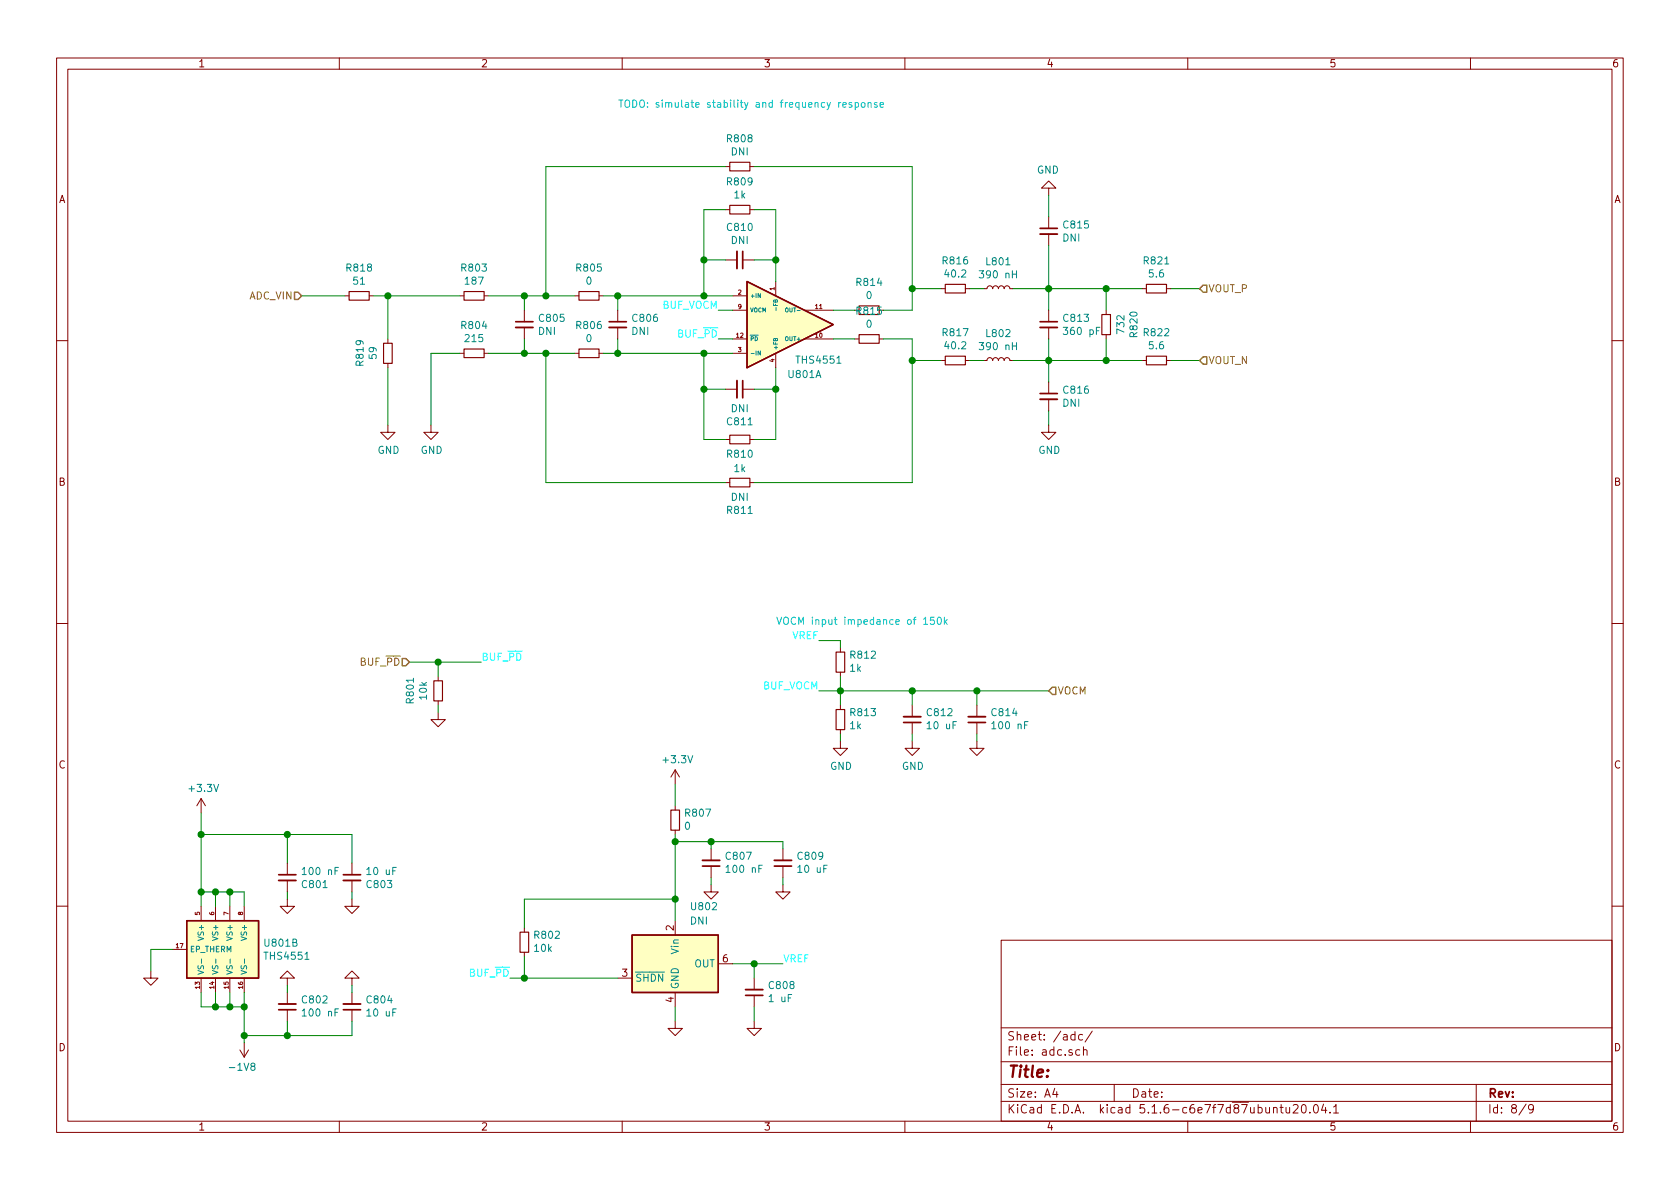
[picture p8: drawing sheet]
EESchema Schematic File Version 4
EELAYER 30 0
EELAYER END
$Descr A4 11693 8268
encoding utf-8
Sheet 8 9
Title ""
Date ""
Rev ""
Comp ""
Comment1 ""
Comment2 ""
Comment3 ""
Comment4 ""
$EndDescr
Text HLabel 2100 2050 0    50   Input ~ 0
ADC_VIN
$Comp
L Reference_Voltage:LT6657BHMS8-2.5 U802
U 1 1
P 4700 6700
F 0 "U802" H 4800 7100 50  0000 L CNN
F 1 "DNI" H 4800 7000 50  0000 L CNN
F 2 "Package_SO:MSOP-8_3x3mm_P0.65mm" H 4800 7050 50  0001 L CIN
F 3 "https://www.analog.com/media/en/technical-documentation/data-sheets/6657fd.pdf" H 4750 6350 50  0001 C CIN
F 4 "Digi-Key" H 4700 6700 50  0001 C CNN "Distributor"
F 5 "LT6657BHMS8-2.5#PBF-ND " H 4700 6700 50  0001 C CNN "Distributor Part Number"
	1    4700 6700
	1    0    0    -1  
$EndComp
$Comp
L vna:THS4551 U801
U 1 1
P 5400 2250
F 0 "U801" H 5600 2600 50  0000 C CNN
F 1 "THS4551" H 5700 2500 50  0000 C CNN
F 2 "Package_DFN_QFN:VQFN-16-1EP_3x3mm_P0.5mm_EP1.6x1.6mm" H 5400 1850 50  0001 C CNN
F 3 "https://www.ti.com/lit/ds/symlink/ths4551.pdf" H 3700 3450 50  0001 C CNN
F 4 "Digi-Key" H 5400 2250 50  0001 C CNN "Distributor"
F 5 " 296-48682-1-ND" H 5400 2250 50  0001 C CNN "Distributor Part Number"
	1    5400 2250
	1    0    0    1   
$EndComp
$Comp
L vna:THS4551 U801
U 2 1
P 1550 6600
F 0 "U801" H 1830 6646 50  0000 L CNN
F 1 "THS4551" H 1830 6555 50  0000 L CNN
F 2 "Package_DFN_QFN:VQFN-16-1EP_3x3mm_P0.5mm_EP1.6x1.6mm" H 1550 6200 50  0001 C CNN
F 3 "https://www.ti.com/lit/ds/symlink/ths4551.pdf" H -150 7800 50  0001 C CNN
F 4 "Digi-Key" H 1550 6600 50  0001 C CNN "Distributor"
F 5 " 296-48682-1-ND" H 1550 6600 50  0001 C CNN "Distributor Part Number"
	2    1550 6600
	1    0    0    -1  
$EndComp
$Comp
L vna:-1V8 #PWR0239
U 1 1
P 1700 7250
F 0 "#PWR0239" H 1700 7100 50  0001 C CNN
F 1 "-1V8" H 1715 7423 50  0000 C CNN
F 2 "" H 1700 7250 50  0001 C CNN
F 3 "" H 1700 7250 50  0001 C CNN
	1    1700 7250
	-1   0    0    1   
$EndComp
Wire Wire Line
	1400 6900 1400 7000
Wire Wire Line
	1400 7000 1500 7000
Wire Wire Line
	1500 7000 1500 6900
Wire Wire Line
	1700 7000 1700 7200
Wire Wire Line
	1500 7000 1600 7000
Wire Wire Line
	1600 7000 1600 6900
Connection ~ 1500 7000
Wire Wire Line
	1600 7000 1700 7000
Wire Wire Line
	1700 7000 1700 6900
Connection ~ 1600 7000
Connection ~ 1700 7000
$Comp
L Device:C_Small C802
U 1 1
P 2000 7000
F 0 "C802" H 1908 6954 50  0000 R CNN
F 1 "100 nF" H 1908 7045 50  0000 R CNN
F 2 "Capacitor_SMD:C_0402_1005Metric" H 2000 7000 50  0001 C CNN
F 3 "~" H 2000 7000 50  0001 C CNN
F 4 "N/A" H 2000 7000 50  0001 C CNN "Distributor Part Number"
	1    2000 7000
	-1   0    0    1   
$EndComp
Wire Wire Line
	1700 7200 2000 7200
Wire Wire Line
	2000 7200 2000 7100
Connection ~ 1700 7200
Wire Wire Line
	1700 7200 1700 7250
$Comp
L power:GND #PWR0240
U 1 1
P 2000 6850
F 0 "#PWR0240" H 2000 6600 50  0001 C CNN
F 1 "GND" H 2005 6677 50  0001 C CNN
F 2 "" H 2000 6850 50  0001 C CNN
F 3 "" H 2000 6850 50  0001 C CNN
	1    2000 6850
	-1   0    0    1   
$EndComp
Wire Wire Line
	2000 6850 2000 6900
$Comp
L Device:C_Small C804
U 1 1
P 2450 7000
F 0 "C804" H 2358 6954 50  0000 R CNN
F 1 "10 uF" H 2358 7045 50  0000 R CNN
F 2 "Capacitor_SMD:C_0603_1608Metric" H 2450 7000 50  0001 C CNN
F 3 "~" H 2450 7000 50  0001 C CNN
F 4 "N/A" H 2450 7000 50  0001 C CNN "Distributor Part Number"
	1    2450 7000
	-1   0    0    1   
$EndComp
Wire Wire Line
	2450 7200 2450 7100
$Comp
L power:GND #PWR0241
U 1 1
P 2450 6850
F 0 "#PWR0241" H 2450 6600 50  0001 C CNN
F 1 "GND" H 2455 6677 50  0001 C CNN
F 2 "" H 2450 6850 50  0001 C CNN
F 3 "" H 2450 6850 50  0001 C CNN
	1    2450 6850
	-1   0    0    1   
$EndComp
Wire Wire Line
	2450 6850 2450 6900
Connection ~ 2000 7200
Wire Wire Line
	2000 7200 2450 7200
$Comp
L power:+3.3V #PWR0242
U 1 1
P 1400 5650
F 0 "#PWR0242" H 1400 5500 50  0001 C CNN
F 1 "+3.3V" H 1415 5823 50  0000 C CNN
F 2 "" H 1400 5650 50  0001 C CNN
F 3 "" H 1400 5650 50  0001 C CNN
	1    1400 5650
	1    0    0    -1  
$EndComp
Wire Wire Line
	1700 6300 1700 6200
Wire Wire Line
	1700 6200 1600 6200
Connection ~ 1400 6200
Wire Wire Line
	1400 6200 1400 6300
Wire Wire Line
	1500 6300 1500 6200
Connection ~ 1500 6200
Wire Wire Line
	1500 6200 1400 6200
Wire Wire Line
	1600 6300 1600 6200
Connection ~ 1600 6200
Wire Wire Line
	1600 6200 1500 6200
$Comp
L Device:C_Small C801
U 1 1
P 2000 6100
F 0 "C801" H 1908 6054 50  0000 R CNN
F 1 "100 nF" H 1908 6145 50  0000 R CNN
F 2 "Capacitor_SMD:C_0402_1005Metric" H 2000 6100 50  0001 C CNN
F 3 "~" H 2000 6100 50  0001 C CNN
F 4 "N/A" H 2000 6100 50  0001 C CNN "Distributor Part Number"
	1    2000 6100
	-1   0    0    -1  
$EndComp
$Comp
L power:GND #PWR0243
U 1 1
P 2000 6250
F 0 "#PWR0243" H 2000 6000 50  0001 C CNN
F 1 "GND" H 2005 6077 50  0001 C CNN
F 2 "" H 2000 6250 50  0001 C CNN
F 3 "" H 2000 6250 50  0001 C CNN
	1    2000 6250
	-1   0    0    -1  
$EndComp
Wire Wire Line
	2000 6250 2000 6200
$Comp
L Device:C_Small C803
U 1 1
P 2450 6100
F 0 "C803" H 2358 6054 50  0000 R CNN
F 1 "10 uF" H 2358 6145 50  0000 R CNN
F 2 "Capacitor_SMD:C_0603_1608Metric" H 2450 6100 50  0001 C CNN
F 3 "~" H 2450 6100 50  0001 C CNN
F 4 "N/A" H 2450 6100 50  0001 C CNN "Distributor Part Number"
	1    2450 6100
	-1   0    0    -1  
$EndComp
$Comp
L power:GND #PWR0244
U 1 1
P 2450 6250
F 0 "#PWR0244" H 2450 6000 50  0001 C CNN
F 1 "GND" H 2455 6077 50  0001 C CNN
F 2 "" H 2450 6250 50  0001 C CNN
F 3 "" H 2450 6250 50  0001 C CNN
	1    2450 6250
	-1   0    0    -1  
$EndComp
Wire Wire Line
	2450 6250 2450 6200
Wire Wire Line
	2000 5800 2000 6000
Wire Wire Line
	2000 5800 2450 5800
Wire Wire Line
	2450 5800 2450 6000
Connection ~ 2000 5800
Wire Wire Line
	1400 5650 1400 5800
Wire Wire Line
	1400 5800 2000 5800
Connection ~ 1400 5800
Wire Wire Line
	1400 5800 1400 6200
Wire Wire Line
	5100 2350 5000 2350
Text Label 5000 2350 2    50   ~ 0
BUF_~PD
Text Label 5000 2150 2    50   ~ 0
BUF_VOCM
Wire Wire Line
	5000 2150 5100 2150
Text Label 3350 4600 0    50   ~ 0
BUF_~PD
$Comp
L Device:R_Small R801
U 1 1
P 3050 4800
F 0 "R801" V 2854 4800 50  0000 C CNN
F 1 "10k" V 2945 4800 50  0000 C CNN
F 2 "Resistor_SMD:R_0402_1005Metric" H 3050 4800 50  0001 C CNN
F 3 "~" H 3050 4800 50  0001 C CNN
F 4 "N/A" H 3050 4800 50  0001 C CNN "Distributor Part Number"
	1    3050 4800
	1    0    0    -1  
$EndComp
$Comp
L Device:R_Small R814
U 1 1
P 6050 2150
F 0 "R814" V 5854 2150 50  0000 C CNN
F 1 "0" V 5945 2150 50  0000 C CNN
F 2 "Resistor_SMD:R_0402_1005Metric" H 6050 2150 50  0001 C CNN
F 3 "~" H 6050 2150 50  0001 C CNN
F 4 "Digi-Key" H 6050 2150 50  0001 C CNN "Distributor"
F 5 "P0.0JCT-ND " H 6050 2150 50  0001 C CNN "Distributor Part Number"
	1    6050 2150
	0    1    1    0   
$EndComp
$Comp
L Device:R_Small R815
U 1 1
P 6050 2350
F 0 "R815" V 5854 2350 50  0000 C CNN
F 1 "0" V 5945 2350 50  0000 C CNN
F 2 "Resistor_SMD:R_0402_1005Metric" H 6050 2350 50  0001 C CNN
F 3 "~" H 6050 2350 50  0001 C CNN
F 4 "Digi-Key" H 6050 2350 50  0001 C CNN "Distributor"
F 5 "P0.0JCT-ND " H 6050 2350 50  0001 C CNN "Distributor Part Number"
	1    6050 2350
	0    1    1    0   
$EndComp
Wire Wire Line
	5950 2150 5800 2150
Wire Wire Line
	5800 2350 5950 2350
$Comp
L Device:R_Small R805
U 1 1
P 4100 2050
F 0 "R805" V 3904 2050 50  0000 C CNN
F 1 "0" V 3995 2050 50  0000 C CNN
F 2 "Resistor_SMD:R_0402_1005Metric" H 4100 2050 50  0001 C CNN
F 3 "~" H 4100 2050 50  0001 C CNN
F 4 "Digi-Key" H 4100 2050 50  0001 C CNN "Distributor"
F 5 "P0.0JCT-ND " H 4100 2050 50  0001 C CNN "Distributor Part Number"
	1    4100 2050
	0    1    1    0   
$EndComp
$Comp
L Device:C_Small C806
U 1 1
P 4300 2250
F 0 "C806" H 4392 2296 50  0000 L CNN
F 1 "DNI" H 4392 2205 50  0000 L CNN
F 2 "Capacitor_SMD:C_0402_1005Metric" H 4300 2250 50  0001 C CNN
F 3 "~" H 4300 2250 50  0001 C CNN
F 4 "N/A" H 4300 2250 50  0001 C CNN "Distributor Part Number"
	1    4300 2250
	1    0    0    -1  
$EndComp
Wire Wire Line
	4200 2050 4300 2050
Wire Wire Line
	4300 2050 4300 2150
Connection ~ 4300 2050
Wire Wire Line
	4300 2450 4300 2350
$Comp
L Device:C_Small C811
U 1 1
P 5150 2700
F 0 "C811" V 4921 2700 50  0000 C CNN
F 1 "DNI" V 5012 2700 50  0000 C CNN
F 2 "Capacitor_SMD:C_0603_1608Metric" H 5150 2700 50  0001 C CNN
F 3 "~" H 5150 2700 50  0001 C CNN
F 4 "N/A" H 5150 2700 50  0001 C CNN "Distributor Part Number"
	1    5150 2700
	0    1    -1   0   
$EndComp
Wire Wire Line
	5050 2700 4900 2700
Wire Wire Line
	5250 2700 5400 2700
$Comp
L Device:R_Small R811
U 1 1
P 5150 3350
F 0 "R811" V 4954 3350 50  0000 C CNN
F 1 "DNI" V 5045 3350 50  0000 C CNN
F 2 "Resistor_SMD:R_0402_1005Metric" H 5150 3350 50  0001 C CNN
F 3 "~" H 5150 3350 50  0001 C CNN
F 4 "N/A" H 5150 3350 50  0001 C CNN "Distributor Part Number"
	1    5150 3350
	0    1    -1   0   
$EndComp
Wire Wire Line
	5250 3350 6350 3350
Wire Wire Line
	3800 3350 5050 3350
$Comp
L Device:R_Small R806
U 1 1
P 4100 2450
F 0 "R806" V 3904 2450 50  0000 C CNN
F 1 "0" V 3995 2450 50  0000 C CNN
F 2 "Resistor_SMD:R_0402_1005Metric" H 4100 2450 50  0001 C CNN
F 3 "~" H 4100 2450 50  0001 C CNN
F 4 "Digi-Key" H 4100 2450 50  0001 C CNN "Distributor"
F 5 "P0.0JCT-ND " H 4100 2450 50  0001 C CNN "Distributor Part Number"
	1    4100 2450
	0    1    1    0   
$EndComp
Wire Wire Line
	4200 2450 4300 2450
Connection ~ 4300 2450
Wire Wire Line
	4300 2450 4900 2450
$Comp
L Device:C_Small C805
U 1 1
P 3650 2250
F 0 "C805" H 3742 2296 50  0000 L CNN
F 1 "DNI" H 3742 2205 50  0000 L CNN
F 2 "Capacitor_SMD:C_0603_1608Metric" H 3650 2250 50  0001 C CNN
F 3 "~" H 3650 2250 50  0001 C CNN
F 4 "N/A" H 3650 2250 50  0001 C CNN "Distributor Part Number"
	1    3650 2250
	1    0    0    -1  
$EndComp
Wire Wire Line
	5400 2550 5400 2700
Connection ~ 4900 2450
Wire Wire Line
	4900 2450 5100 2450
$Comp
L Device:C_Small C810
U 1 1
P 5150 1800
F 0 "C810" V 4921 1800 50  0000 C CNN
F 1 "DNI" V 5012 1800 50  0000 C CNN
F 2 "Capacitor_SMD:C_0603_1608Metric" H 5150 1800 50  0001 C CNN
F 3 "~" H 5150 1800 50  0001 C CNN
F 4 "N/A" H 5150 1800 50  0001 C CNN "Distributor Part Number"
	1    5150 1800
	0    1    1    0   
$EndComp
Wire Wire Line
	5050 1800 4900 1800
Wire Wire Line
	5250 1800 5400 1800
$Comp
L Device:R_Small R808
U 1 1
P 5150 1150
F 0 "R808" V 4954 1150 50  0000 C CNN
F 1 "DNI" V 5045 1150 50  0000 C CNN
F 2 "Resistor_SMD:R_0402_1005Metric" H 5150 1150 50  0001 C CNN
F 3 "~" H 5150 1150 50  0001 C CNN
F 4 "N/A" H 5150 1150 50  0001 C CNN "Distributor Part Number"
	1    5150 1150
	0    -1   1    0   
$EndComp
Wire Wire Line
	5400 1950 5400 1800
Wire Wire Line
	4900 2050 4900 1800
Wire Wire Line
	4300 2050 4900 2050
Connection ~ 4900 2050
Wire Wire Line
	4900 2050 5100 2050
Wire Wire Line
	6350 1150 5250 1150
Wire Wire Line
	3800 1150 5050 1150
Wire Wire Line
	3650 2050 3650 2150
Wire Wire Line
	3650 2450 3650 2350
$Comp
L Device:R_Small R804
U 1 1
P 3300 2450
F 0 "R804" V 3104 2450 50  0000 C CNN
F 1 "215" V 3195 2450 50  0000 C CNN
F 2 "Resistor_SMD:R_0402_1005Metric" H 3300 2450 50  0001 C CNN
F 3 "~" H 3300 2450 50  0001 C CNN
F 4 "N/A" H 3300 2450 50  0001 C CNN "Distributor Part Number"
	1    3300 2450
	0    1    1    0   
$EndComp
$Comp
L Device:R_Small R803
U 1 1
P 3300 2050
F 0 "R803" V 3104 2050 50  0000 C CNN
F 1 "187" V 3195 2050 50  0000 C CNN
F 2 "Resistor_SMD:R_0402_1005Metric" H 3300 2050 50  0001 C CNN
F 3 "~" H 3300 2050 50  0001 C CNN
F 4 "N/A" H 3300 2050 50  0001 C CNN "Distributor Part Number"
	1    3300 2050
	0    1    1    0   
$EndComp
Wire Wire Line
	3400 2050 3650 2050
Connection ~ 3650 2050
Wire Wire Line
	3400 2450 3650 2450
Connection ~ 3650 2450
$Comp
L power:GND #PWR0245
U 1 1
P 3000 2950
F 0 "#PWR0245" H 3000 2700 50  0001 C CNN
F 1 "GND" H 3005 2777 50  0000 C CNN
F 2 "" H 3000 2950 50  0001 C CNN
F 3 "" H 3000 2950 50  0001 C CNN
	1    3000 2950
	1    0    0    -1  
$EndComp
Wire Wire Line
	3200 2450 3000 2450
Wire Wire Line
	3000 2450 3000 2950
Wire Wire Line
	2400 2050 2100 2050
$Comp
L Device:R_Small R816
U 1 1
P 6650 2000
F 0 "R816" V 6454 2000 50  0000 C CNN
F 1 "40.2" V 6545 2000 50  0000 C CNN
F 2 "Resistor_SMD:R_0402_1005Metric" H 6650 2000 50  0001 C CNN
F 3 "~" H 6650 2000 50  0001 C CNN
F 4 "N/A" H 6650 2000 50  0001 C CNN "Distributor Part Number"
	1    6650 2000
	0    1    1    0   
$EndComp
$Comp
L Device:R_Small R817
U 1 1
P 6650 2500
F 0 "R817" V 6454 2500 50  0000 C CNN
F 1 "40.2" V 6545 2500 50  0000 C CNN
F 2 "Resistor_SMD:R_0402_1005Metric" H 6650 2500 50  0001 C CNN
F 3 "~" H 6650 2500 50  0001 C CNN
F 4 "N/A" H 6650 2500 50  0001 C CNN "Distributor Part Number"
	1    6650 2500
	0    1    1    0   
$EndComp
$Comp
L Device:C_Small C813
U 1 1
P 7300 2250
F 0 "C813" H 7208 2296 50  0000 R CNN
F 1 "360 pF" H 7208 2205 50  0000 R CNN
F 2 "Capacitor_SMD:C_0402_1005Metric" H 7300 2250 50  0001 C CNN
F 3 "~" H 7300 2250 50  0001 C CNN
F 4 "N/A" H 7300 2250 50  0001 C CNN "Distributor Part Number"
	1    7300 2250
	-1   0    0    -1  
$EndComp
Text Label 5700 4800 2    50   ~ 0
BUF_VOCM
$Comp
L Device:R_Small R812
U 1 1
P 5850 4600
F 0 "R812" H 5791 4554 50  0000 R CNN
F 1 "1k" H 5791 4645 50  0000 R CNN
F 2 "Resistor_SMD:R_0402_1005Metric" H 5850 4600 50  0001 C CNN
F 3 "~" H 5850 4600 50  0001 C CNN
F 4 "Digi-Key" H 5850 4600 50  0001 C CNN "Distributor"
F 5 "RR05P1.0KDCT-ND " H 5850 4600 50  0001 C CNN "Distributor Part Number"
	1    5850 4600
	-1   0    0    1   
$EndComp
$Comp
L Device:R_Small R813
U 1 1
P 5850 5000
F 0 "R813" H 5791 4954 50  0000 R CNN
F 1 "1k" H 5791 5045 50  0000 R CNN
F 2 "Resistor_SMD:R_0402_1005Metric" H 5850 5000 50  0001 C CNN
F 3 "~" H 5850 5000 50  0001 C CNN
F 4 "Digi-Key" H 5850 5000 50  0001 C CNN "Distributor"
F 5 "RR05P1.0KDCT-ND " H 5850 5000 50  0001 C CNN "Distributor Part Number"
	1    5850 5000
	-1   0    0    1   
$EndComp
$Comp
L power:GND #PWR0246
U 1 1
P 5850 5150
F 0 "#PWR0246" H 5850 4900 50  0001 C CNN
F 1 "GND" H 5855 4977 50  0000 C CNN
F 2 "" H 5850 5150 50  0001 C CNN
F 3 "" H 5850 5150 50  0001 C CNN
	1    5850 5150
	1    0    0    -1  
$EndComp
Wire Wire Line
	5850 5150 5850 5100
Wire Wire Line
	5700 4450 5850 4450
Wire Wire Line
	5850 4450 5850 4500
Wire Wire Line
	5850 4800 5700 4800
Connection ~ 5850 4800
Wire Wire Line
	5850 4800 5850 4900
Wire Wire Line
	5850 4700 5850 4800
Wire Wire Line
	6150 2150 6350 2150
Wire Wire Line
	3650 2050 3800 2050
$Comp
L Device:R_Small R809
U 1 1
P 5150 1450
F 0 "R809" V 4954 1450 50  0000 C CNN
F 1 "1k" V 5045 1450 50  0000 C CNN
F 2 "Resistor_SMD:R_0402_1005Metric" H 5150 1450 50  0001 C CNN
F 3 "~" H 5150 1450 50  0001 C CNN
F 4 "Digi-Key" H 5150 1450 50  0001 C CNN "Distributor"
F 5 "RR05P1.0KDCT-ND " H 5150 1450 50  0001 C CNN "Distributor Part Number"
	1    5150 1450
	0    -1   1    0   
$EndComp
Wire Wire Line
	5250 1450 5400 1450
Wire Wire Line
	5400 1450 5400 1800
Connection ~ 5400 1800
Wire Wire Line
	5050 1450 4900 1450
Wire Wire Line
	4900 1450 4900 1800
Connection ~ 4900 1800
Wire Wire Line
	6350 1150 6350 2000
Wire Wire Line
	6350 2000 6550 2000
Wire Wire Line
	3800 1150 3800 2050
Connection ~ 3800 2050
Wire Wire Line
	3800 2050 4000 2050
Wire Wire Line
	6150 2350 6350 2350
Wire Wire Line
	3650 2450 3800 2450
$Comp
L Device:R_Small R810
U 1 1
P 5150 3050
F 0 "R810" V 5250 3050 50  0000 C CNN
F 1 "1k" V 5350 3050 50  0000 C CNN
F 2 "Resistor_SMD:R_0402_1005Metric" H 5150 3050 50  0001 C CNN
F 3 "~" H 5150 3050 50  0001 C CNN
F 4 "Digi-Key" H 5150 3050 50  0001 C CNN "Distributor"
F 5 "RR05P1.0KDCT-ND " H 5150 3050 50  0001 C CNN "Distributor Part Number"
	1    5150 3050
	0    1    1    0   
$EndComp
Wire Wire Line
	5250 3050 5400 3050
Wire Wire Line
	5400 3050 5400 2700
Connection ~ 5400 2700
Wire Wire Line
	5050 3050 4900 3050
Wire Wire Line
	4900 2450 4900 2700
Connection ~ 4900 2700
Wire Wire Line
	4900 2700 4900 3050
Connection ~ 3800 2450
Wire Wire Line
	3800 2450 4000 2450
Wire Wire Line
	3800 2450 3800 3350
Wire Wire Line
	6350 2500 6550 2500
Wire Wire Line
	6350 2350 6350 2500
$Comp
L power:+3.3V #PWR0247
U 1 1
P 4700 5450
F 0 "#PWR0247" H 4700 5300 50  0001 C CNN
F 1 "+3.3V" H 4715 5623 50  0000 C CNN
F 2 "" H 4700 5450 50  0001 C CNN
F 3 "" H 4700 5450 50  0001 C CNN
	1    4700 5450
	1    0    0    -1  
$EndComp
Text Label 5700 4450 2    50   ~ 0
VREF
$Comp
L Device:C_Small C812
U 1 1
P 6350 5000
F 0 "C812" H 6258 4954 50  0000 R CNN
F 1 "10 uF" H 6258 5045 50  0000 R CNN
F 2 "Capacitor_SMD:C_0603_1608Metric" H 6350 5000 50  0001 C CNN
F 3 "~" H 6350 5000 50  0001 C CNN
F 4 "N/A" H 6350 5000 50  0001 C CNN "Distributor Part Number"
	1    6350 5000
	-1   0    0    1   
$EndComp
$Comp
L power:GND #PWR0248
U 1 1
P 6350 5150
F 0 "#PWR0248" H 6350 4900 50  0001 C CNN
F 1 "GND" H 6355 4977 50  0000 C CNN
F 2 "" H 6350 5150 50  0001 C CNN
F 3 "" H 6350 5150 50  0001 C CNN
	1    6350 5150
	1    0    0    -1  
$EndComp
Wire Wire Line
	6350 5150 6350 5100
Wire Wire Line
	5850 4800 6350 4800
Wire Wire Line
	6350 4800 6350 4900
Text Notes 5400 4350 0    50   ~ 0
VOCM input impedance of 150k
$Comp
L Device:R_Small R802
U 1 1
P 3650 6550
F 0 "R802" H 3591 6504 50  0000 R CNN
F 1 "10k" H 3591 6595 50  0000 R CNN
F 2 "Resistor_SMD:R_0402_1005Metric" H 3650 6550 50  0001 C CNN
F 3 "~" H 3650 6550 50  0001 C CNN
F 4 "N/A" H 3650 6550 50  0001 C CNN "Distributor Part Number"
	1    3650 6550
	-1   0    0    1   
$EndComp
Wire Wire Line
	3650 6650 3650 6800
Wire Wire Line
	3650 6800 4300 6800
Wire Wire Line
	4700 6250 3650 6250
Wire Wire Line
	3650 6250 3650 6450
Wire Wire Line
	4700 6250 4700 6400
$Comp
L power:GND #PWR0249
U 1 1
P 4700 7100
F 0 "#PWR0249" H 4700 6850 50  0001 C CNN
F 1 "GND" H 4705 6927 50  0001 C CNN
F 2 "" H 4700 7100 50  0001 C CNN
F 3 "" H 4700 7100 50  0001 C CNN
	1    4700 7100
	1    0    0    -1  
$EndComp
Wire Wire Line
	4700 7000 4700 7100
Wire Wire Line
	4700 5800 4700 5850
Connection ~ 4700 6250
$Comp
L Device:C_Small C807
U 1 1
P 4950 6000
F 0 "C807" H 4858 5954 50  0000 R CNN
F 1 "100 nF" H 4858 6045 50  0000 R CNN
F 2 "Capacitor_SMD:C_0402_1005Metric" H 4950 6000 50  0001 C CNN
F 3 "~" H 4950 6000 50  0001 C CNN
F 4 "N/A" H 4950 6000 50  0001 C CNN "Distributor Part Number"
	1    4950 6000
	-1   0    0    1   
$EndComp
$Comp
L Device:C_Small C809
U 1 1
P 5450 6000
F 0 "C809" H 5358 5954 50  0000 R CNN
F 1 "10 uF" H 5358 6045 50  0000 R CNN
F 2 "Capacitor_SMD:C_0603_1608Metric" H 5450 6000 50  0001 C CNN
F 3 "~" H 5450 6000 50  0001 C CNN
F 4 "N/A" H 5450 6000 50  0001 C CNN "Distributor Part Number"
	1    5450 6000
	-1   0    0    1   
$EndComp
Wire Wire Line
	4700 5850 4950 5850
Wire Wire Line
	4950 5850 4950 5900
Connection ~ 4700 5850
Wire Wire Line
	4700 5850 4700 6250
$Comp
L power:GND #PWR0250
U 1 1
P 4950 6150
F 0 "#PWR0250" H 4950 5900 50  0001 C CNN
F 1 "GND" H 4955 5977 50  0001 C CNN
F 2 "" H 4950 6150 50  0001 C CNN
F 3 "" H 4950 6150 50  0001 C CNN
	1    4950 6150
	1    0    0    -1  
$EndComp
Wire Wire Line
	4950 6150 4950 6100
Wire Wire Line
	4950 5850 5450 5850
Wire Wire Line
	5450 5850 5450 5900
Connection ~ 4950 5850
$Comp
L power:GND #PWR0251
U 1 1
P 5450 6150
F 0 "#PWR0251" H 5450 5900 50  0001 C CNN
F 1 "GND" H 5455 5977 50  0001 C CNN
F 2 "" H 5450 6150 50  0001 C CNN
F 3 "" H 5450 6150 50  0001 C CNN
	1    5450 6150
	1    0    0    -1  
$EndComp
Wire Wire Line
	5450 6150 5450 6100
$Comp
L Device:R_Small R807
U 1 1
P 4700 5700
F 0 "R807" H 4641 5654 50  0000 R CNN
F 1 "0" H 4641 5745 50  0000 R CNN
F 2 "Resistor_SMD:R_0402_1005Metric" H 4700 5700 50  0001 C CNN
F 3 "~" H 4700 5700 50  0001 C CNN
F 4 "Digi-Key" H 4700 5700 50  0001 C CNN "Distributor"
F 5 "P0.0JCT-ND " H 4700 5700 50  0001 C CNN "Distributor Part Number"
	1    4700 5700
	-1   0    0    1   
$EndComp
Wire Wire Line
	4700 5450 4700 5600
$Comp
L Device:C_Small C808
U 1 1
P 5250 6900
F 0 "C808" H 5158 6854 50  0000 R CNN
F 1 "1 uF" H 5158 6945 50  0000 R CNN
F 2 "Capacitor_SMD:C_0402_1005Metric" H 5250 6900 50  0001 C CNN
F 3 "~" H 5250 6900 50  0001 C CNN
F 4 "N/A" H 5250 6900 50  0001 C CNN "Distributor Part Number"
	1    5250 6900
	-1   0    0    1   
$EndComp
$Comp
L power:GND #PWR0252
U 1 1
P 5250 7100
F 0 "#PWR0252" H 5250 6850 50  0001 C CNN
F 1 "GND" H 5255 6927 50  0001 C CNN
F 2 "" H 5250 7100 50  0001 C CNN
F 3 "" H 5250 7100 50  0001 C CNN
	1    5250 7100
	1    0    0    -1  
$EndComp
Wire Wire Line
	5250 7100 5250 7000
Wire Wire Line
	5100 6700 5250 6700
Wire Wire Line
	5250 6700 5250 6800
Text Label 5450 6700 0    50   ~ 0
VREF
Wire Wire Line
	5450 6700 5250 6700
Connection ~ 5250 6700
Connection ~ 6350 2500
Wire Wire Line
	6350 2500 6350 3350
Connection ~ 6350 2000
Wire Wire Line
	6350 2000 6350 2150
Wire Wire Line
	7300 2350 7300 2500
Connection ~ 7300 2500
Wire Wire Line
	7300 2000 7300 2150
Connection ~ 7300 2000
Wire Wire Line
	7300 2000 7700 2000
Text HLabel 7300 4800 2    50   Input ~ 0
VOCM
Text HLabel 8350 2000 2    50   Input ~ 0
VOUT_P
Text HLabel 8350 2500 2    50   Input ~ 0
VOUT_N
Wire Wire Line
	7300 2500 7700 2500
Wire Wire Line
	7300 4800 6800 4800
Connection ~ 6350 4800
Text HLabel 2850 4600 0    50   Input ~ 0
BUF_~PD
Wire Wire Line
	2850 4600 3050 4600
Wire Wire Line
	3050 4700 3050 4600
Connection ~ 3050 4600
Wire Wire Line
	3050 4600 3350 4600
$Comp
L power:GND #PWR0281
U 1 1
P 3050 4950
F 0 "#PWR0281" H 3050 4700 50  0001 C CNN
F 1 "GND" H 3055 4777 50  0001 C CNN
F 2 "" H 3050 4950 50  0001 C CNN
F 3 "" H 3050 4950 50  0001 C CNN
	1    3050 4950
	-1   0    0    -1  
$EndComp
Wire Wire Line
	3050 4950 3050 4900
Text Label 3550 6800 2    50   ~ 0
BUF_~PD
Wire Wire Line
	3550 6800 3650 6800
Connection ~ 3650 6800
Text Notes 4300 750  0    50   ~ 0
TODO: simulate stability and frequency response
$Comp
L Device:C_Small C814
U 1 1
P 6800 5000
F 0 "C814" H 6708 4954 50  0000 R CNN
F 1 "100 nF" H 6708 5045 50  0000 R CNN
F 2 "Capacitor_SMD:C_0402_1005Metric" H 6800 5000 50  0001 C CNN
F 3 "~" H 6800 5000 50  0001 C CNN
F 4 "N/A" H 6800 5000 50  0001 C CNN "Distributor Part Number"
	1    6800 5000
	-1   0    0    1   
$EndComp
$Comp
L power:GND #PWR0306
U 1 1
P 6800 5150
F 0 "#PWR0306" H 6800 4900 50  0001 C CNN
F 1 "GND" H 6805 4977 50  0001 C CNN
F 2 "" H 6800 5150 50  0001 C CNN
F 3 "" H 6800 5150 50  0001 C CNN
	1    6800 5150
	1    0    0    -1  
$EndComp
Wire Wire Line
	6800 5150 6800 5100
Wire Wire Line
	6800 4900 6800 4800
Connection ~ 6800 4800
Wire Wire Line
	6800 4800 6350 4800
$Comp
L Device:C_Small C816
U 1 1
P 7300 2750
F 0 "C816" H 7392 2796 50  0000 L CNN
F 1 "DNI" H 7392 2705 50  0000 L CNN
F 2 "Capacitor_SMD:C_0402_1005Metric" H 7300 2750 50  0001 C CNN
F 3 "~" H 7300 2750 50  0001 C CNN
F 4 "N/A" H 7300 2750 50  0001 C CNN "Distributor Part Number"
	1    7300 2750
	1    0    0    -1  
$EndComp
$Comp
L Device:C_Small C815
U 1 1
P 7300 1600
F 0 "C815" H 7392 1646 50  0000 L CNN
F 1 "DNI" H 7392 1555 50  0000 L CNN
F 2 "Capacitor_SMD:C_0402_1005Metric" H 7300 1600 50  0001 C CNN
F 3 "~" H 7300 1600 50  0001 C CNN
F 4 "N/A" H 7300 1600 50  0001 C CNN "Distributor Part Number"
	1    7300 1600
	1    0    0    -1  
$EndComp
$Comp
L power:GND #PWR0309
U 1 1
P 7300 2950
F 0 "#PWR0309" H 7300 2700 50  0001 C CNN
F 1 "GND" H 7305 2777 50  0000 C CNN
F 2 "" H 7300 2950 50  0001 C CNN
F 3 "" H 7300 2950 50  0001 C CNN
	1    7300 2950
	1    0    0    -1  
$EndComp
Wire Wire Line
	7300 2850 7300 2950
Wire Wire Line
	7300 2650 7300 2500
Wire Wire Line
	7300 2000 7300 1700
$Comp
L power:GND #PWR0310
U 1 1
P 7300 1350
F 0 "#PWR0310" H 7300 1100 50  0001 C CNN
F 1 "GND" H 7305 1177 50  0000 C CNN
F 2 "" H 7300 1350 50  0001 C CNN
F 3 "" H 7300 1350 50  0001 C CNN
	1    7300 1350
	-1   0    0    1   
$EndComp
Wire Wire Line
	7300 1350 7300 1500
$Comp
L power:GND #PWR0311
U 1 1
P 1050 6750
F 0 "#PWR0311" H 1050 6500 50  0001 C CNN
F 1 "GND" H 1055 6577 50  0001 C CNN
F 2 "" H 1050 6750 50  0001 C CNN
F 3 "" H 1050 6750 50  0001 C CNN
	1    1050 6750
	1    0    0    -1  
$EndComp
Wire Wire Line
	1050 6600 1050 6750
Wire Wire Line
	1050 6600 1200 6600
$Comp
L Device:R_Small R818
U 1 1
P 2500 2050
F 0 "R818" V 2304 2050 50  0000 C CNN
F 1 "51" V 2395 2050 50  0000 C CNN
F 2 "Resistor_SMD:R_0402_1005Metric" H 2500 2050 50  0001 C CNN
F 3 "~" H 2500 2050 50  0001 C CNN
F 4 "N/A" H 2500 2050 50  0001 C CNN "Distributor Part Number"
	1    2500 2050
	0    1    1    0   
$EndComp
Wire Wire Line
	2600 2050 2700 2050
$Comp
L Device:R_Small R819
U 1 1
P 2700 2450
F 0 "R819" V 2504 2450 50  0000 C CNN
F 1 "59" V 2595 2450 50  0000 C CNN
F 2 "Resistor_SMD:R_0402_1005Metric" H 2700 2450 50  0001 C CNN
F 3 "~" H 2700 2450 50  0001 C CNN
F 4 "N/A" H 2700 2450 50  0001 C CNN "Distributor Part Number"
	1    2700 2450
	1    0    0    -1  
$EndComp
$Comp
L power:GND #PWR0312
U 1 1
P 2700 2950
F 0 "#PWR0312" H 2700 2700 50  0001 C CNN
F 1 "GND" H 2705 2777 50  0000 C CNN
F 2 "" H 2700 2950 50  0001 C CNN
F 3 "" H 2700 2950 50  0001 C CNN
	1    2700 2950
	1    0    0    -1  
$EndComp
Wire Wire Line
	2700 2950 2700 2550
Wire Wire Line
	2700 2350 2700 2050
Connection ~ 2700 2050
Wire Wire Line
	2700 2050 3200 2050
Wire Wire Line
	7050 2000 7300 2000
Wire Wire Line
	6750 2000 6850 2000
Wire Wire Line
	7050 2500 7300 2500
Wire Wire Line
	6850 2500 6750 2500
$Comp
L Device:L_Small L801
U 1 1
P 6950 2000
F 0 "L801" V 7135 2000 50  0000 C CNN
F 1 "390 nH" V 7044 2000 50  0000 C CNN
F 2 "Inductor_SMD:L_0603_1608Metric" H 6950 2000 50  0001 C CNN
F 3 "~" H 6950 2000 50  0001 C CNN
F 4 "Digi-Key" H 6950 2000 50  0001 C CNN "Distributor"
F 5 "490-6935-1-ND " H 6950 2000 50  0001 C CNN "Distributor Part Number"
	1    6950 2000
	0    -1   -1   0   
$EndComp
$Comp
L Device:L_Small L802
U 1 1
P 6950 2500
F 0 "L802" V 7135 2500 50  0000 C CNN
F 1 "390 nH" V 7044 2500 50  0000 C CNN
F 2 "Inductor_SMD:L_0603_1608Metric" H 6950 2500 50  0001 C CNN
F 3 "~" H 6950 2500 50  0001 C CNN
F 4 "Digi-Key" H 6950 2500 50  0001 C CNN "Distributor"
F 5 "490-6935-1-ND " H 6950 2500 50  0001 C CNN "Distributor Part Number"
	1    6950 2500
	0    -1   -1   0   
$EndComp
$Comp
L Device:R_Small R820
U 1 1
P 7700 2250
F 0 "R820" V 7504 2250 50  0000 C CNN
F 1 "732" V 7595 2250 50  0000 C CNN
F 2 "Resistor_SMD:R_0402_1005Metric" H 7700 2250 50  0001 C CNN
F 3 "~" H 7700 2250 50  0001 C CNN
F 4 "N/A" H 7700 2250 50  0001 C CNN "Distributor Part Number"
	1    7700 2250
	-1   0    0    1   
$EndComp
$Comp
L Device:R_Small R821
U 1 1
P 8050 2000
F 0 "R821" V 7854 2000 50  0000 C CNN
F 1 "5.6" V 7945 2000 50  0000 C CNN
F 2 "Resistor_SMD:R_0402_1005Metric" H 8050 2000 50  0001 C CNN
F 3 "~" H 8050 2000 50  0001 C CNN
F 4 "N/A" H 8050 2000 50  0001 C CNN "Distributor Part Number"
	1    8050 2000
	0    1    1    0   
$EndComp
$Comp
L Device:R_Small R822
U 1 1
P 8050 2500
F 0 "R822" V 7854 2500 50  0000 C CNN
F 1 "5.6" V 7945 2500 50  0000 C CNN
F 2 "Resistor_SMD:R_0402_1005Metric" H 8050 2500 50  0001 C CNN
F 3 "~" H 8050 2500 50  0001 C CNN
F 4 "N/A" H 8050 2500 50  0001 C CNN "Distributor Part Number"
	1    8050 2500
	0    1    1    0   
$EndComp
Wire Wire Line
	7700 2350 7700 2500
Connection ~ 7700 2500
Wire Wire Line
	7700 2150 7700 2000
Connection ~ 7700 2000
Wire Wire Line
	8150 2000 8350 2000
Wire Wire Line
	8150 2500 8350 2500
Wire Wire Line
	7700 2000 7950 2000
Wire Wire Line
	7700 2500 7950 2500
$EndSCHEMATC
